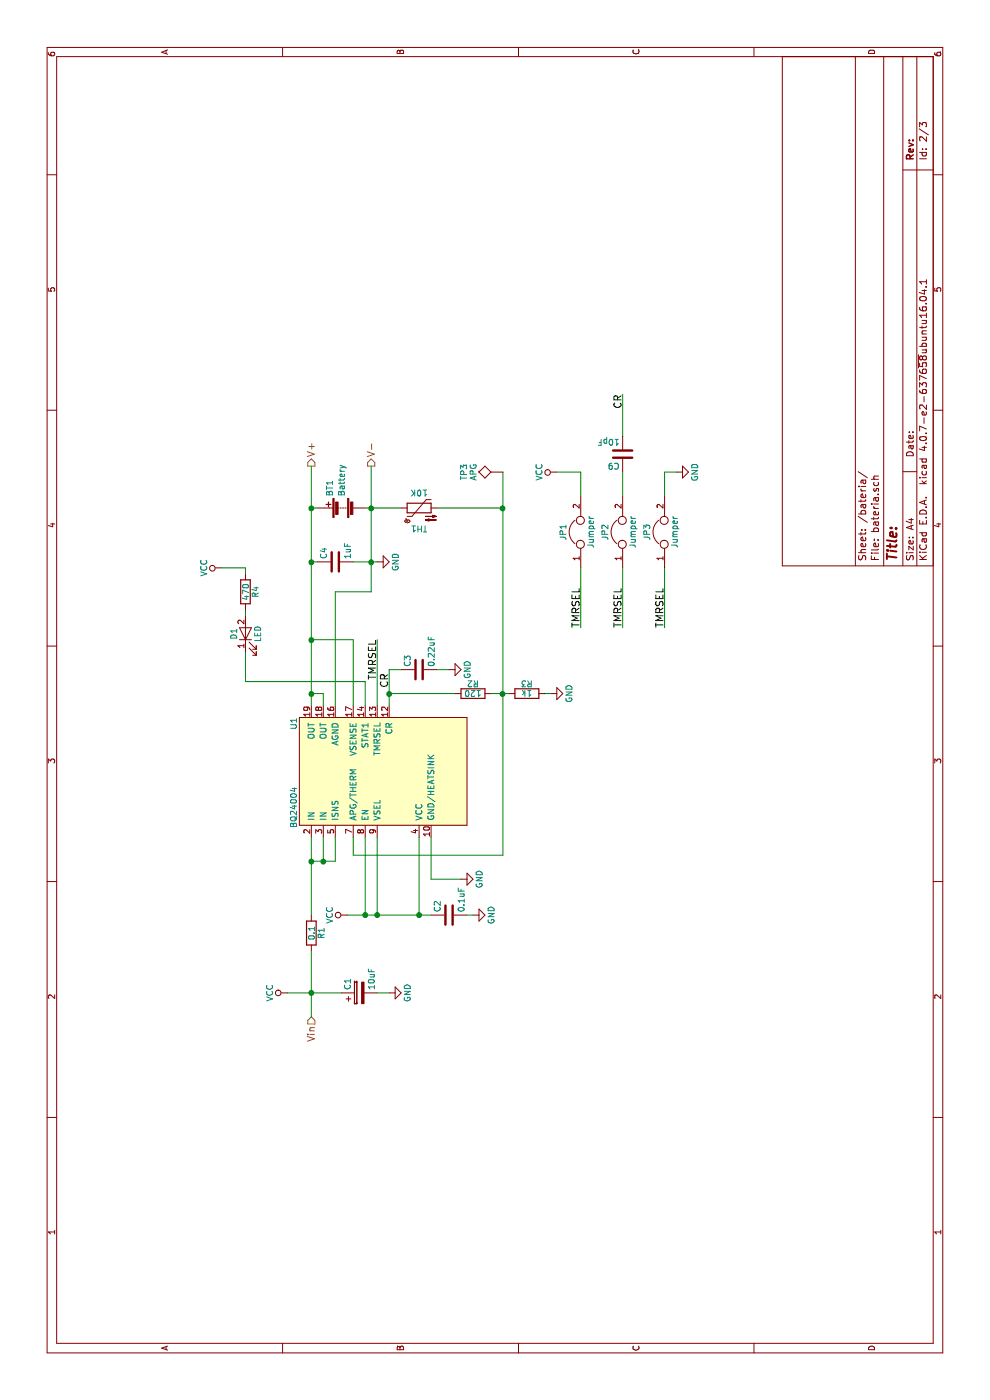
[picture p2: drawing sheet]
EESchema Schematic File Version 2
LIBS:power
LIBS:device
LIBS:switches
LIBS:relays
LIBS:motors
LIBS:transistors
LIBS:conn
LIBS:linear
LIBS:regul
LIBS:74xx
LIBS:cmos4000
LIBS:adc-dac
LIBS:memory
LIBS:xilinx
LIBS:microcontrollers
LIBS:dsp
LIBS:microchip
LIBS:analog_switches
LIBS:motorola
LIBS:texas
LIBS:intel
LIBS:audio
LIBS:interface
LIBS:digital-audio
LIBS:philips
LIBS:display
LIBS:cypress
LIBS:siliconi
LIBS:opto
LIBS:atmel
LIBS:contrib
LIBS:valves
LIBS:bq24004
LIBS:lm2575
LIBS:lm2940
LIBS:cargador-cache
EELAYER 25 0
EELAYER END
$Descr A4 11693 8268
encoding utf-8
Sheet 2 3
Title ""
Date ""
Rev ""
Comp ""
Comment1 ""
Comment2 ""
Comment3 ""
Comment4 ""
$EndDescr
$Comp
L BQ24004 U1
U 1 1
P 5250 3350
F 0 "U1" H 5650 4250 50  0000 C CNN
F 1 "BQ24004" H 4950 4250 50  0000 C CNN
F 2 "Housings_SSOP:HTSSOP-20-1EP_4.4x6.5mm_Pitch0.65mm_ThermalPad" H 5650 4250 50  0001 C CNN
F 3 "" H 5650 4250 50  0001 C CNN
	1    5250 3350
	1    0    0    -1  
$EndComp
Text HLabel 3200 2600 0    60   Input ~ 0
Vin
$Comp
L R R1
U 1 1
P 3900 2600
F 0 "R1" V 3980 2600 50  0000 C CNN
F 1 "0.1" V 3900 2600 50  0000 C CNN
F 2 "Resistors_SMD:R_2512_HandSoldering" V 3830 2600 50  0001 C CNN
F 3 "" H 3900 2600 50  0001 C CNN
	1    3900 2600
	0    1    1    0   
$EndComp
$Comp
L CP C1
U 1 1
P 3400 3000
F 0 "C1" H 3425 3100 50  0000 L CNN
F 1 "10uF" H 3425 2900 50  0000 L CNN
F 2 "Capacitors_Tantalum_SMD:CP_Tantalum_Case-A_EIA-3216-18_Hand" H 3438 2850 50  0001 C CNN
F 3 "" H 3400 3000 50  0001 C CNN
	1    3400 3000
	1    0    0    -1  
$EndComp
$Comp
L VCC #PWR07
U 1 1
P 3400 2400
F 0 "#PWR07" H 3400 2250 50  0001 C CNN
F 1 "VCC" H 3400 2550 50  0000 C CNN
F 2 "" H 3400 2400 50  0001 C CNN
F 3 "" H 3400 2400 50  0001 C CNN
	1    3400 2400
	1    0    0    -1  
$EndComp
$Comp
L GND #PWR08
U 1 1
P 3400 3250
F 0 "#PWR08" H 3400 3000 50  0001 C CNN
F 1 "GND" H 3400 3100 50  0000 C CNN
F 2 "" H 3400 3250 50  0001 C CNN
F 3 "" H 3400 3250 50  0001 C CNN
	1    3400 3250
	1    0    0    -1  
$EndComp
$Comp
L VCC #PWR09
U 1 1
P 4050 2900
F 0 "#PWR09" H 4050 2750 50  0001 C CNN
F 1 "VCC" H 4050 3050 50  0000 C CNN
F 2 "" H 4050 2900 50  0001 C CNN
F 3 "" H 4050 2900 50  0001 C CNN
	1    4050 2900
	1    0    0    -1  
$EndComp
$Comp
L VCC #PWR010
U 1 1
P 6950 1850
F 0 "#PWR010" H 6950 1700 50  0001 C CNN
F 1 "VCC" H 6950 2000 50  0000 C CNN
F 2 "" H 6950 1850 50  0001 C CNN
F 3 "" H 6950 1850 50  0001 C CNN
	1    6950 1850
	1    0    0    -1  
$EndComp
$Comp
L GND #PWR011
U 1 1
P 4050 3950
F 0 "#PWR011" H 4050 3700 50  0001 C CNN
F 1 "GND" H 4050 3800 50  0000 C CNN
F 2 "" H 4050 3950 50  0001 C CNN
F 3 "" H 4050 3950 50  0001 C CNN
	1    4050 3950
	1    0    0    -1  
$EndComp
$Comp
L GND #PWR012
U 1 1
P 4350 3850
F 0 "#PWR012" H 4350 3600 50  0001 C CNN
F 1 "GND" H 4350 3700 50  0000 C CNN
F 2 "" H 4350 3850 50  0001 C CNN
F 3 "" H 4350 3850 50  0001 C CNN
	1    4350 3850
	1    0    0    -1  
$EndComp
$Comp
L GND #PWR013
U 1 1
P 5900 4600
F 0 "#PWR013" H 5900 4350 50  0001 C CNN
F 1 "GND" H 5900 4450 50  0000 C CNN
F 2 "" H 5900 4600 50  0001 C CNN
F 3 "" H 5900 4600 50  0001 C CNN
	1    5900 4600
	1    0    0    -1  
$EndComp
$Comp
L GND #PWR014
U 1 1
P 6100 3750
F 0 "#PWR014" H 6100 3500 50  0001 C CNN
F 1 "GND" H 6100 3600 50  0000 C CNN
F 2 "" H 6100 3750 50  0001 C CNN
F 3 "" H 6100 3750 50  0001 C CNN
	1    6100 3750
	1    0    0    -1  
$EndComp
Wire Wire Line
	3400 2400 3400 2850
Wire Wire Line
	3200 2600 3750 2600
Connection ~ 3400 2600
Wire Wire Line
	3400 3150 3400 3250
Wire Wire Line
	4050 2600 4700 2600
Wire Wire Line
	4500 2600 4500 2800
Wire Wire Line
	4500 2700 4700 2700
Connection ~ 4500 2600
Wire Wire Line
	4500 2800 4700 2800
Connection ~ 4500 2700
Wire Wire Line
	4050 3050 4700 3050
Connection ~ 4050 3050
Wire Wire Line
	4050 3150 4700 3150
Connection ~ 4050 3150
Wire Wire Line
	4050 3500 4700 3500
Connection ~ 4050 3500
Wire Wire Line
	4700 3600 4350 3600
Wire Wire Line
	4350 3600 4350 3850
Wire Wire Line
	4050 2900 4050 3600
Wire Wire Line
	4050 3900 4050 3950
Wire Wire Line
	4700 2950 4550 2950
Wire Wire Line
	5900 3250 5900 3800
$Comp
L R R2
U 1 1
P 5900 3950
F 0 "R2" V 5980 3950 50  0000 C CNN
F 1 "120" V 5900 3950 50  0000 C CNN
F 2 "Resistors_SMD:R_0805_HandSoldering" V 5830 3950 50  0001 C CNN
F 3 "" H 5900 3950 50  0001 C CNN
	1    5900 3950
	1    0    0    -1  
$EndComp
$Comp
L R R3
U 1 1
P 5900 4400
F 0 "R3" V 5980 4400 50  0000 C CNN
F 1 "1k" V 5900 4400 50  0000 C CNN
F 2 "Resistors_SMD:R_0805_HandSoldering" V 5830 4400 50  0001 C CNN
F 3 "" H 5900 4400 50  0001 C CNN
	1    5900 4400
	1    0    0    -1  
$EndComp
Wire Wire Line
	5900 4600 5900 4550
Wire Wire Line
	5900 4100 5900 4250
Wire Wire Line
	4550 4200 7750 4200
Connection ~ 5900 4200
Wire Wire Line
	4550 2950 4550 4200
Wire Wire Line
	6100 3250 6100 3350
Connection ~ 5900 3250
Wire Wire Line
	6100 3750 6100 3650
$Comp
L VCC #PWR015
U 1 1
P 7750 4650
F 0 "#PWR015" H 7750 4500 50  0001 C CNN
F 1 "VCC" H 7750 4800 50  0000 C CNN
F 2 "" H 7750 4650 50  0001 C CNN
F 3 "" H 7750 4650 50  0001 C CNN
	1    7750 4650
	1    0    0    -1  
$EndComp
Wire Wire Line
	6000 3050 5800 3050
Wire Wire Line
	6000 2050 6000 3050
$Comp
L LED D1
U 1 1
P 6400 2050
F 0 "D1" H 6400 2150 50  0000 C CNN
F 1 "LED" H 6400 1950 50  0000 C CNN
F 2 "LEDs:LED_1206_HandSoldering" H 6400 2050 50  0001 C CNN
F 3 "" H 6400 2050 50  0001 C CNN
	1    6400 2050
	1    0    0    -1  
$EndComp
Wire Wire Line
	6000 2050 6250 2050
Wire Wire Line
	6550 2050 6600 2050
$Comp
L R R4
U 1 1
P 6750 2050
F 0 "R4" V 6830 2050 50  0000 C CNN
F 1 "470" V 6750 2050 50  0000 C CNN
F 2 "Resistors_SMD:R_0805_HandSoldering" V 6680 2050 50  0001 C CNN
F 3 "" H 6750 2050 50  0001 C CNN
	1    6750 2050
	0    1    1    0   
$EndComp
Wire Wire Line
	6900 2050 6950 2050
Wire Wire Line
	6950 2050 6950 1850
Wire Wire Line
	5800 2600 7800 2600
Wire Wire Line
	5900 2700 5900 2600
Connection ~ 5900 2600
Wire Wire Line
	5800 2950 6350 2950
Wire Wire Line
	6350 2950 6350 2600
Connection ~ 6350 2600
Wire Wire Line
	5800 2800 6750 2800
Wire Wire Line
	6750 2800 6750 3100
Wire Wire Line
	7000 2650 7000 2600
Connection ~ 7000 2600
Wire Wire Line
	6750 3100 7800 3100
Wire Wire Line
	7000 2950 7000 3150
Connection ~ 7000 3100
$Comp
L Battery BT1
U 1 1
P 7450 2850
F 0 "BT1" H 7550 2950 50  0000 L CNN
F 1 "Battery" H 7550 2850 50  0000 L CNN
F 2 "TerminalBlock:TerminalBlock_bornier-2_P5.08mm" V 7450 2910 50  0001 C CNN
F 3 "" V 7450 2910 50  0001 C CNN
	1    7450 2850
	1    0    0    -1  
$EndComp
Wire Wire Line
	7450 2600 7450 2650
Wire Wire Line
	7450 3050 7450 3350
$Comp
L GND #PWR016
U 1 1
P 7000 3150
F 0 "#PWR016" H 7000 2900 50  0001 C CNN
F 1 "GND" H 7000 3000 50  0000 C CNN
F 2 "" H 7000 3150 50  0001 C CNN
F 3 "" H 7000 3150 50  0001 C CNN
	1    7000 3150
	1    0    0    -1  
$EndComp
Connection ~ 7450 3100
$Comp
L Thermistor_NTC TH1
U 1 1
P 7450 3500
F 0 "TH1" V 7275 3500 50  0000 C CNN
F 1 "10K" V 7575 3500 50  0000 C CNN
F 2 "Resistors_THT:R_Axial_DIN0207_L6.3mm_D2.5mm_P2.54mm_Vertical" H 7450 3550 50  0001 C CNN
F 3 "" H 7450 3550 50  0001 C CNN
	1    7450 3500
	1    0    0    -1  
$EndComp
Wire Wire Line
	7450 4200 7450 3650
Connection ~ 7450 2600
Text HLabel 7800 3100 2    60   Output ~ 0
V-
Text HLabel 7800 2600 2    60   Output ~ 0
V+
$Comp
L C C3
U 1 1
P 6100 3500
F 0 "C3" H 6125 3600 50  0000 L CNN
F 1 "0.22uF" H 6125 3400 50  0000 L CNN
F 2 "Capacitors_SMD:C_0805_HandSoldering" H 6138 3350 50  0001 C CNN
F 3 "" H 6100 3500 50  0001 C CNN
	1    6100 3500
	1    0    0    -1  
$EndComp
$Comp
L C C2
U 1 1
P 4050 3750
F 0 "C2" H 4075 3850 50  0000 L CNN
F 1 "0.1uF" H 4075 3650 50  0000 L CNN
F 2 "Capacitors_SMD:C_0805_HandSoldering" H 4088 3600 50  0001 C CNN
F 3 "" H 4050 3750 50  0001 C CNN
	1    4050 3750
	1    0    0    -1  
$EndComp
$Comp
L C C4
U 1 1
P 7000 2800
F 0 "C4" H 7025 2900 50  0000 L CNN
F 1 "1uF" H 7025 2700 50  0000 L CNN
F 2 "Capacitors_SMD:C_0805_HandSoldering" H 7038 2650 50  0001 C CNN
F 3 "" H 7000 2800 50  0001 C CNN
	1    7000 2800
	1    0    0    -1  
$EndComp
Connection ~ 7450 4200
$Comp
L TEST TP3
U 1 1
P 7750 4200
F 0 "TP3" H 7750 4500 50  0000 C BNN
F 1 "APG" H 7750 4450 50  0000 C CNN
F 2 "TestPoint:TestPoint_Plated_Hole_D2.0mm" H 7750 4200 50  0001 C CNN
F 3 "" H 7750 4200 50  0001 C CNN
	1    7750 4200
	1    0    0    -1  
$EndComp
Wire Wire Line
	5800 2700 5900 2700
Wire Wire Line
	5800 3250 6100 3250
$Comp
L GND #PWR017
U 1 1
P 7750 5650
F 0 "#PWR017" H 7750 5400 50  0001 C CNN
F 1 "GND" H 7750 5500 50  0000 C CNN
F 2 "" H 7750 5650 50  0001 C CNN
F 3 "" H 7750 5650 50  0001 C CNN
	1    7750 5650
	1    0    0    -1  
$EndComp
Text Label 5950 3250 0    60   ~ 0
CR
$Comp
L Jumper JP1
U 1 1
P 7250 4850
F 0 "JP1" H 7250 5000 50  0000 C CNN
F 1 "Jumper" H 7250 4770 50  0000 C CNN
F 2 "Pin_Headers:Pin_Header_Straight_1x02_Pitch2.54mm" H 7250 4850 50  0001 C CNN
F 3 "" H 7250 4850 50  0001 C CNN
	1    7250 4850
	1    0    0    -1  
$EndComp
$Comp
L Jumper JP2
U 1 1
P 7250 5200
F 0 "JP2" H 7250 5350 50  0000 C CNN
F 1 "Jumper" H 7250 5120 50  0000 C CNN
F 2 "Pin_Headers:Pin_Header_Straight_1x02_Pitch2.54mm" H 7250 5200 50  0001 C CNN
F 3 "" H 7250 5200 50  0001 C CNN
	1    7250 5200
	1    0    0    -1  
$EndComp
$Comp
L Jumper JP3
U 1 1
P 7250 5550
F 0 "JP3" H 7250 5700 50  0000 C CNN
F 1 "Jumper" H 7250 5470 50  0000 C CNN
F 2 "Pin_Headers:Pin_Header_Straight_1x02_Pitch2.54mm" H 7250 5550 50  0001 C CNN
F 3 "" H 7250 5550 50  0001 C CNN
	1    7250 5550
	1    0    0    -1  
$EndComp
Wire Wire Line
	5800 3150 6350 3150
Text Label 6350 3150 2    60   ~ 0
TMRSEL
Text Label 6450 4850 0    60   ~ 0
TMRSEL
Text Label 6450 5200 0    60   ~ 0
TMRSEL
Text Label 6450 5550 0    60   ~ 0
TMRSEL
Wire Wire Line
	6950 4850 6450 4850
Wire Wire Line
	6950 5200 6450 5200
Wire Wire Line
	6950 5550 6450 5550
Wire Wire Line
	7550 4850 7750 4850
Wire Wire Line
	7750 4850 7750 4650
Wire Wire Line
	7550 5200 7750 5200
Wire Wire Line
	7550 5550 7750 5550
Wire Wire Line
	7750 5550 7750 5650
Text Label 8400 5200 2    60   ~ 0
CR
$Comp
L C C9
U 1 1
P 7900 5200
F 0 "C9" H 7925 5300 50  0000 L CNN
F 1 "10pF" H 7925 5100 50  0000 L CNN
F 2 "Capacitors_SMD:C_0805_HandSoldering" H 7938 5050 50  0001 C CNN
F 3 "" H 7900 5200 50  0001 C CNN
	1    7900 5200
	0    -1   -1   0   
$EndComp
Wire Wire Line
	8050 5200 8400 5200
$EndSCHEMATC
